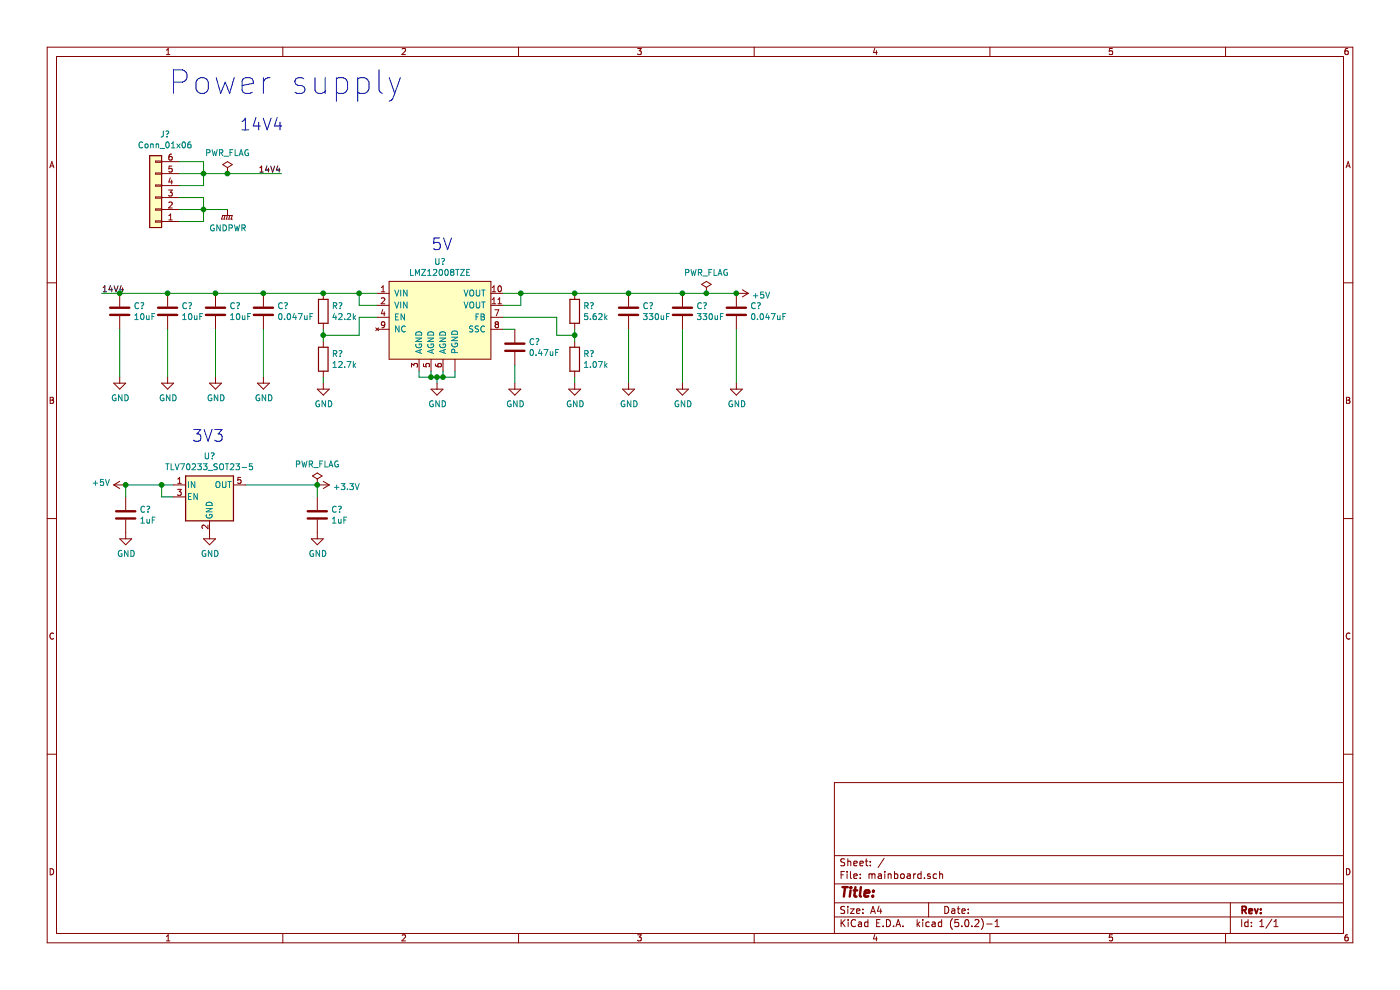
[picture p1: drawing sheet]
EESchema Schematic File Version 4
LIBS:mainboard-cache
EELAYER 26 0
EELAYER END
$Descr A4 11693 8268
encoding utf-8
Sheet 1 1
Title ""
Date ""
Rev ""
Comp ""
Comment1 ""
Comment2 ""
Comment3 ""
Comment4 ""
$EndDescr
Text Notes 1400 800  0    197  ~ 0
Power supply
Text Notes 1600 3700 0    98   ~ 0
3V3
$Comp
L power:GND #PWR?
U 1 1
P 1750 4450
F 0 "#PWR?" H 1750 4200 50  0001 C CNN
F 1 "GND" H 1755 4277 50  0000 C CNN
F 2 "" H 1750 4450 50  0001 C CNN
F 3 "" H 1750 4450 50  0001 C CNN
	1    1750 4450
	1    0    0    -1  
$EndComp
$Comp
L Device:C C?
U 1 1
P 1050 4300
F 0 "C?" H 1165 4346 50  0000 L CNN
F 1 "1uF" H 1165 4255 50  0000 L CNN
F 2 "" H 1088 4150 50  0001 C CNN
F 3 "~" H 1050 4300 50  0001 C CNN
	1    1050 4300
	1    0    0    -1  
$EndComp
$Comp
L power:GND #PWR?
U 1 1
P 1050 4450
F 0 "#PWR?" H 1050 4200 50  0001 C CNN
F 1 "GND" H 1055 4277 50  0000 C CNN
F 2 "" H 1050 4450 50  0001 C CNN
F 3 "" H 1050 4450 50  0001 C CNN
	1    1050 4450
	1    0    0    -1  
$EndComp
Wire Wire Line
	1050 4050 1350 4050
Wire Wire Line
	1450 4150 1350 4150
Wire Wire Line
	1350 4150 1350 4050
Wire Wire Line
	1350 4050 1450 4050
$Comp
L Device:C C?
U 1 1
P 2650 4300
F 0 "C?" H 2765 4346 50  0000 L CNN
F 1 "1uF" H 2765 4255 50  0000 L CNN
F 2 "" H 2688 4150 50  0001 C CNN
F 3 "~" H 2650 4300 50  0001 C CNN
	1    2650 4300
	1    0    0    -1  
$EndComp
$Comp
L power:GND #PWR?
U 1 1
P 2650 4450
F 0 "#PWR?" H 2650 4200 50  0001 C CNN
F 1 "GND" H 2655 4277 50  0000 C CNN
F 2 "" H 2650 4450 50  0001 C CNN
F 3 "" H 2650 4450 50  0001 C CNN
	1    2650 4450
	1    0    0    -1  
$EndComp
Wire Wire Line
	2650 4050 2650 4150
Wire Wire Line
	1050 4150 1050 4050
Wire Wire Line
	2050 4050 2650 4050
$Comp
L Device:R R?
U 1 1
P 4800 3000
F 0 "R?" H 4870 3046 50  0000 L CNN
F 1 "1.07k" H 4870 2955 50  0000 L CNN
F 2 "" V 4730 3000 50  0001 C CNN
F 3 "~" H 4800 3000 50  0001 C CNN
	1    4800 3000
	1    0    0    -1  
$EndComp
$Comp
L Device:C C?
U 1 1
P 4300 2900
F 0 "C?" H 4415 2946 50  0000 L CNN
F 1 "0.47uF" H 4415 2855 50  0000 L CNN
F 2 "" H 4338 2750 50  0001 C CNN
F 3 "~" H 4300 2900 50  0001 C CNN
	1    4300 2900
	1    0    0    -1  
$EndComp
$Comp
L Device:C C?
U 1 1
P 1800 2600
F 0 "C?" H 1915 2646 50  0000 L CNN
F 1 "10uF" H 1915 2555 50  0000 L CNN
F 2 "" H 1838 2450 50  0001 C CNN
F 3 "~" H 1800 2600 50  0001 C CNN
	1    1800 2600
	1    0    0    -1  
$EndComp
$Comp
L power:GND #PWR?
U 1 1
P 3650 3200
F 0 "#PWR?" H 3650 2950 50  0001 C CNN
F 1 "GND" H 3655 3027 50  0000 C CNN
F 2 "" H 3650 3200 50  0001 C CNN
F 3 "" H 3650 3200 50  0001 C CNN
	1    3650 3200
	1    0    0    -1  
$EndComp
Text Notes 3600 2100 0    98   ~ 0
5V
$Comp
L power:PWR_FLAG #FLG?
U 1 1
P 5900 2450
F 0 "#FLG?" H 5900 2525 50  0001 C CNN
F 1 "PWR_FLAG" H 5900 2624 50  0000 C CNN
F 2 "" H 5900 2450 50  0001 C CNN
F 3 "~" H 5900 2450 50  0001 C CNN
	1    5900 2450
	1    0    0    -1  
$EndComp
$Comp
L power:PWR_FLAG #FLG?
U 1 1
P 2650 4050
F 0 "#FLG?" H 2650 4125 50  0001 C CNN
F 1 "PWR_FLAG" H 2650 4224 50  0000 C CNN
F 2 "" H 2650 4050 50  0001 C CNN
F 3 "~" H 2650 4050 50  0001 C CNN
	1    2650 4050
	1    0    0    -1  
$EndComp
Connection ~ 2650 4050
Text Notes 2000 1100 0    98   ~ 0
14V4
$Comp
L Connector_Generic:Conn_01x06 J?
U 1 1
P 1300 1650
F 0 "J?" H 1220 1125 50  0000 C CNN
F 1 "Conn_01x06" H 1220 1216 50  0000 C CNN
F 2 "" H 1300 1650 50  0001 C CNN
F 3 "~" H 1300 1650 50  0001 C CNN
	1    1300 1650
	-1   0    0    1   
$EndComp
Wire Wire Line
	1500 1350 1700 1350
Wire Wire Line
	1700 1350 1700 1450
Wire Wire Line
	1700 1450 1500 1450
Wire Wire Line
	1500 1550 1700 1550
Wire Wire Line
	1700 1550 1700 1450
Connection ~ 1700 1450
Wire Wire Line
	1500 1650 1700 1650
Wire Wire Line
	1700 1850 1500 1850
Wire Wire Line
	1700 1650 1700 1750
Wire Wire Line
	1500 1750 1700 1750
Connection ~ 1700 1750
Wire Wire Line
	1700 1750 1700 1850
$Comp
L power:GNDPWR #PWR?
U 1 1
P 1900 1750
F 0 "#PWR?" H 1900 1550 50  0001 C CNN
F 1 "GNDPWR" H 1904 1596 50  0000 C CNN
F 2 "" H 1900 1700 50  0001 C CNN
F 3 "" H 1900 1700 50  0001 C CNN
	1    1900 1750
	1    0    0    -1  
$EndComp
$Comp
L power:PWR_FLAG #FLG?
U 1 1
P 1900 1450
F 0 "#FLG?" H 1900 1525 50  0001 C CNN
F 1 "PWR_FLAG" H 1900 1624 50  0000 C CNN
F 2 "" H 1900 1450 50  0001 C CNN
F 3 "~" H 1900 1450 50  0001 C CNN
	1    1900 1450
	1    0    0    -1  
$EndComp
Wire Wire Line
	1900 1450 1700 1450
Wire Wire Line
	1700 1750 1900 1750
$Comp
L Regulator_Linear:TLV70233_SOT23-5 U?
U 1 1
P 1750 4150
F 0 "U?" H 1750 4492 50  0000 C CNN
F 1 "TLV70233_SOT23-5" H 1750 4401 50  0000 C CNN
F 2 "Package_TO_SOT_SMD:SOT-23-5" H 1750 4475 50  0001 C CIN
F 3 "http://www.ti.com/lit/ds/symlink/tlv702.pdf" H 1750 4200 50  0001 C CNN
	1    1750 4150
	1    0    0    -1  
$EndComp
$Comp
L power:+3.3V #PWR?
U 1 1
P 2650 4050
F 0 "#PWR?" H 2650 3900 50  0001 C CNN
F 1 "+3.3V" V 2665 4178 50  0000 L CNN
F 2 "" H 2650 4050 50  0001 C CNN
F 3 "" H 2650 4050 50  0001 C CNN
	1    2650 4050
	0    1    1    0   
$EndComp
Connection ~ 1900 1450
Wire Wire Line
	2350 1450 1900 1450
Text Label 2350 1450 2    50   ~ 0
14V4
$Comp
L mylib:LMZ12008TZE U?
U 1 1
P 3650 2150
F 0 "U?" H 3675 2115 50  0000 C CNN
F 1 "LMZ12008TZE" H 3675 2024 50  0000 C CNN
F 2 "" H 3650 2150 50  0001 C CNN
F 3 "" H 3650 2150 50  0001 C CNN
	1    3650 2150
	1    0    0    -1  
$EndComp
Wire Wire Line
	3500 3100 3500 3150
Wire Wire Line
	3800 3150 3800 3100
Wire Wire Line
	3500 3150 3600 3150
Wire Wire Line
	3700 3100 3700 3150
Connection ~ 3700 3150
Wire Wire Line
	3700 3150 3800 3150
Wire Wire Line
	3600 3150 3600 3100
Connection ~ 3600 3150
Wire Wire Line
	3600 3150 3650 3150
Wire Wire Line
	3650 3200 3650 3150
Connection ~ 3650 3150
Wire Wire Line
	3650 3150 3700 3150
Wire Wire Line
	3150 2550 3000 2550
Wire Wire Line
	3000 2550 3000 2450
Text Label 850  2450 0    50   ~ 0
14V4
Wire Wire Line
	3000 2450 3150 2450
Connection ~ 3000 2450
$Comp
L Device:R R?
U 1 1
P 4800 2600
F 0 "R?" H 4870 2646 50  0000 L CNN
F 1 "5.62k" H 4870 2555 50  0000 L CNN
F 2 "" V 4730 2600 50  0001 C CNN
F 3 "~" H 4800 2600 50  0001 C CNN
	1    4800 2600
	1    0    0    -1  
$EndComp
$Comp
L power:GND #PWR?
U 1 1
P 4300 3200
F 0 "#PWR?" H 4300 2950 50  0001 C CNN
F 1 "GND" H 4305 3027 50  0000 C CNN
F 2 "" H 4300 3200 50  0001 C CNN
F 3 "" H 4300 3200 50  0001 C CNN
	1    4300 3200
	1    0    0    -1  
$EndComp
$Comp
L power:GND #PWR?
U 1 1
P 4800 3200
F 0 "#PWR?" H 4800 2950 50  0001 C CNN
F 1 "GND" H 4805 3027 50  0000 C CNN
F 2 "" H 4800 3200 50  0001 C CNN
F 3 "" H 4800 3200 50  0001 C CNN
	1    4800 3200
	1    0    0    -1  
$EndComp
$Comp
L power:GND #PWR?
U 1 1
P 5250 3200
F 0 "#PWR?" H 5250 2950 50  0001 C CNN
F 1 "GND" H 5255 3027 50  0000 C CNN
F 2 "" H 5250 3200 50  0001 C CNN
F 3 "" H 5250 3200 50  0001 C CNN
	1    5250 3200
	1    0    0    -1  
$EndComp
Wire Wire Line
	4200 2750 4300 2750
Wire Wire Line
	4300 3200 4300 3050
Wire Wire Line
	4800 2450 4350 2450
Wire Wire Line
	4200 2550 4350 2550
Wire Wire Line
	4350 2550 4350 2450
Connection ~ 4350 2450
Wire Wire Line
	4350 2450 4200 2450
Wire Wire Line
	4200 2650 4650 2650
Wire Wire Line
	4650 2650 4650 2800
Wire Wire Line
	4650 2800 4800 2800
Wire Wire Line
	4800 2800 4800 2750
Wire Wire Line
	4800 2850 4800 2800
Connection ~ 4800 2800
Wire Wire Line
	4800 3200 4800 3150
$Comp
L Device:R R?
U 1 1
P 2700 2600
F 0 "R?" H 2770 2646 50  0000 L CNN
F 1 "42.2k" H 2770 2555 50  0000 L CNN
F 2 "" V 2630 2600 50  0001 C CNN
F 3 "~" H 2700 2600 50  0001 C CNN
	1    2700 2600
	1    0    0    -1  
$EndComp
$Comp
L Device:R R?
U 1 1
P 2700 3000
F 0 "R?" H 2770 3046 50  0000 L CNN
F 1 "12.7k" H 2770 2955 50  0000 L CNN
F 2 "" V 2630 3000 50  0001 C CNN
F 3 "~" H 2700 3000 50  0001 C CNN
	1    2700 3000
	1    0    0    -1  
$EndComp
Wire Wire Line
	2700 2850 2700 2800
Wire Wire Line
	3150 2650 3000 2650
Wire Wire Line
	3000 2650 3000 2800
Connection ~ 2700 2800
Wire Wire Line
	2700 2800 2700 2750
$Comp
L power:GND #PWR?
U 1 1
P 2700 3200
F 0 "#PWR?" H 2700 2950 50  0001 C CNN
F 1 "GND" H 2705 3027 50  0000 C CNN
F 2 "" H 2700 3200 50  0001 C CNN
F 3 "" H 2700 3200 50  0001 C CNN
	1    2700 3200
	1    0    0    -1  
$EndComp
Wire Wire Line
	2700 3200 2700 3150
Wire Wire Line
	2700 2450 3000 2450
Wire Wire Line
	2700 2800 3000 2800
Wire Wire Line
	850  2450 1000 2450
$Comp
L Device:C C?
U 1 1
P 1400 2600
F 0 "C?" H 1515 2646 50  0000 L CNN
F 1 "10uF" H 1515 2555 50  0000 L CNN
F 2 "" H 1438 2450 50  0001 C CNN
F 3 "~" H 1400 2600 50  0001 C CNN
	1    1400 2600
	1    0    0    -1  
$EndComp
$Comp
L Device:C C?
U 1 1
P 1000 2600
F 0 "C?" H 1115 2646 50  0000 L CNN
F 1 "10uF" H 1115 2555 50  0000 L CNN
F 2 "" H 1038 2450 50  0001 C CNN
F 3 "~" H 1000 2600 50  0001 C CNN
	1    1000 2600
	1    0    0    -1  
$EndComp
$Comp
L Device:C C?
U 1 1
P 5250 2600
F 0 "C?" H 5365 2646 50  0000 L CNN
F 1 "330uF" H 5365 2555 50  0000 L CNN
F 2 "" H 5288 2450 50  0001 C CNN
F 3 "~" H 5250 2600 50  0001 C CNN
	1    5250 2600
	1    0    0    -1  
$EndComp
$Comp
L Device:C C?
U 1 1
P 5700 2600
F 0 "C?" H 5815 2646 50  0000 L CNN
F 1 "330uF" H 5815 2555 50  0000 L CNN
F 2 "" H 5738 2450 50  0001 C CNN
F 3 "~" H 5700 2600 50  0001 C CNN
	1    5700 2600
	1    0    0    -1  
$EndComp
$Comp
L power:GND #PWR?
U 1 1
P 5700 3200
F 0 "#PWR?" H 5700 2950 50  0001 C CNN
F 1 "GND" H 5705 3027 50  0000 C CNN
F 2 "" H 5700 3200 50  0001 C CNN
F 3 "" H 5700 3200 50  0001 C CNN
	1    5700 3200
	1    0    0    -1  
$EndComp
Wire Wire Line
	4800 2450 5250 2450
Connection ~ 4800 2450
Connection ~ 5250 2450
Wire Wire Line
	5250 3200 5250 2750
Wire Wire Line
	5700 3200 5700 2750
Wire Wire Line
	5250 2450 5700 2450
Connection ~ 1000 2450
Wire Wire Line
	1000 2450 1400 2450
Connection ~ 1400 2450
Wire Wire Line
	1800 2450 1400 2450
$Comp
L power:GND #PWR?
U 1 1
P 1800 3150
F 0 "#PWR?" H 1800 2900 50  0001 C CNN
F 1 "GND" H 1805 2977 50  0000 C CNN
F 2 "" H 1800 3150 50  0001 C CNN
F 3 "" H 1800 3150 50  0001 C CNN
	1    1800 3150
	1    0    0    -1  
$EndComp
$Comp
L power:GND #PWR?
U 1 1
P 1400 3150
F 0 "#PWR?" H 1400 2900 50  0001 C CNN
F 1 "GND" H 1405 2977 50  0000 C CNN
F 2 "" H 1400 3150 50  0001 C CNN
F 3 "" H 1400 3150 50  0001 C CNN
	1    1400 3150
	1    0    0    -1  
$EndComp
$Comp
L power:GND #PWR?
U 1 1
P 1000 3150
F 0 "#PWR?" H 1000 2900 50  0001 C CNN
F 1 "GND" H 1005 2977 50  0000 C CNN
F 2 "" H 1000 3150 50  0001 C CNN
F 3 "" H 1000 3150 50  0001 C CNN
	1    1000 3150
	1    0    0    -1  
$EndComp
Wire Wire Line
	1800 3150 1800 2750
Wire Wire Line
	1400 3150 1400 2750
Wire Wire Line
	1000 3150 1000 2750
$Comp
L power:+5V #PWR?
U 1 1
P 6150 2450
F 0 "#PWR?" H 6150 2300 50  0001 C CNN
F 1 "+5V" V 6165 2578 50  0000 L CNN
F 2 "" H 6150 2450 50  0001 C CNN
F 3 "" H 6150 2450 50  0001 C CNN
	1    6150 2450
	0    1    1    0   
$EndComp
$Comp
L power:+5V #PWR?
U 1 1
P 1050 4050
F 0 "#PWR?" H 1050 3900 50  0001 C CNN
F 1 "+5V" V 1065 4178 50  0000 L CNN
F 2 "" H 1050 4050 50  0001 C CNN
F 3 "" H 1050 4050 50  0001 C CNN
	1    1050 4050
	0    -1   -1   0   
$EndComp
Connection ~ 1350 4050
Connection ~ 1050 4050
$Comp
L Device:C C?
U 1 1
P 2200 2600
F 0 "C?" H 2315 2646 50  0000 L CNN
F 1 "0.047uF" H 2315 2555 50  0000 L CNN
F 2 "" H 2238 2450 50  0001 C CNN
F 3 "~" H 2200 2600 50  0001 C CNN
	1    2200 2600
	1    0    0    -1  
$EndComp
Wire Wire Line
	2200 3150 2200 2750
$Comp
L power:GND #PWR?
U 1 1
P 2200 3150
F 0 "#PWR?" H 2200 2900 50  0001 C CNN
F 1 "GND" H 2205 2977 50  0000 C CNN
F 2 "" H 2200 3150 50  0001 C CNN
F 3 "" H 2200 3150 50  0001 C CNN
	1    2200 3150
	1    0    0    -1  
$EndComp
Wire Wire Line
	1800 2450 2200 2450
Connection ~ 1800 2450
Connection ~ 2700 2450
Wire Wire Line
	2200 2450 2700 2450
Connection ~ 2200 2450
$Comp
L Device:C C?
U 1 1
P 6150 2600
F 0 "C?" H 6265 2646 50  0000 L CNN
F 1 "0.047uF" H 6265 2555 50  0000 L CNN
F 2 "" H 6188 2450 50  0001 C CNN
F 3 "~" H 6150 2600 50  0001 C CNN
	1    6150 2600
	1    0    0    -1  
$EndComp
$Comp
L power:GND #PWR?
U 1 1
P 6150 3200
F 0 "#PWR?" H 6150 2950 50  0001 C CNN
F 1 "GND" H 6155 3027 50  0000 C CNN
F 2 "" H 6150 3200 50  0001 C CNN
F 3 "" H 6150 3200 50  0001 C CNN
	1    6150 3200
	1    0    0    -1  
$EndComp
Wire Wire Line
	6150 2450 5900 2450
Connection ~ 5700 2450
Wire Wire Line
	6150 2750 6150 3200
Connection ~ 5900 2450
Wire Wire Line
	5900 2450 5700 2450
Connection ~ 6150 2450
$EndSCHEMATC
